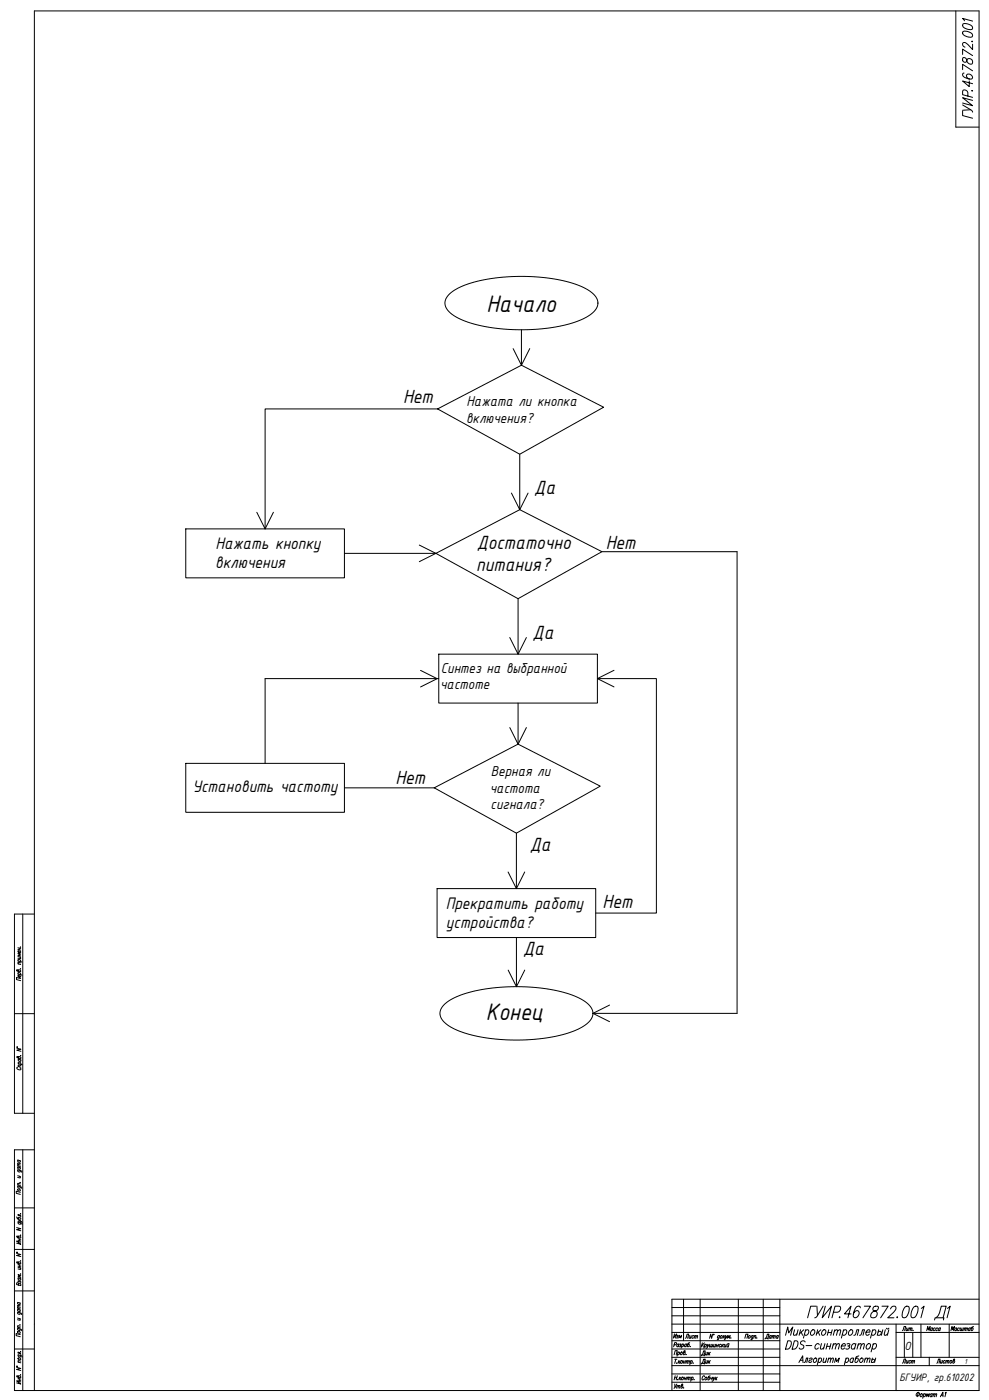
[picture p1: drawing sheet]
<svg xmlns="http://www.w3.org/2000/svg" width="594mm" height="841mm" viewBox="0 0 594 841" stroke-linecap="round" stroke-linejoin="round" font-family="sans-serif">
<g fill="none" stroke="#000" stroke-width=".6">
<path d="M574 7v69h14M308 209l5 10 5-10M307 296l5 10 5-10M154 308l5 10 5-10M252 327l10 5-10 5M306 383l5 10 5-10M253 403l10 5-10 5M369 403l-10 5 10 5M306 437l5 10 5-10M305 524l5 10 5-10M14 549v120M21 549h-12v120h12"/>
<path d="M305 583l5 10 5-10M9 609h12M366 604l-10 5 10 5M14 691v144M21 691h-12v144h579v-828h-567v828M9 726h12M9 751h12M9 775h12M411 780v25M421 780v55M444 780v55M458 780v55"/>
<path d="M468 780v55M468 795h120M538 795v40M553 795v20M570 795v20M588 780h-184v55M9 810h12M538 800h50M538 815h50M558 815v5M468 820h120"/>
</g>
<g fill="none" stroke="#000" stroke-width=".6">
<path d="M11 579h1M11 577l2 1M11 575h1M11 569l1 1M11 570l1 1M11 577a.7 .7 0 0 1 1 0 .7 .7 0 0 1 0 1M12 570v1M12 575v1h-1M12 571v1a.7 .7 0 0 1-1 0 .7 .7 0 0 1 0-1v1M12 569h.1M12 578h-1v1M12 573h-1l1 1h-1h1"/>
<path d="M11 583a.7 .7 0 0 1 1 0 .7 .7 0 0 1 0 1l-2-1 1 1M11 585l2 1M11 585a.8 .8 0 0 1 1-1 .8 .8 0 0 1 0 1M12 586v1a.7 .7 0 0 1-1 0 .7 .7 0 0 1 0-1v1M12 582h.1M12 588l-2-1v1l2 1M10 630h3l-3 1 3 1M10 629h.1M11 635a.7 .7 0 0 1 1 0 .7 .7 0 0 1 0 1l-2-1 1 1M11 639l2 1M11 636l2 1M11 639a.7 .7 0 0 1 1-1 .7 .7 0 0 1 0 1"/>
<path d="M11 636v1l1 1 1-1h-1M12 634h.1M11 641h-1v1a1.2 1.2 0 0 0 2 1 1.2 1.2 0 0 0 1-1l-1-1M11 641h2M13 640h-2v1M11 697h1M11 697l1 1v-1M12 700h-1M12 699h-1v1M11 712l2 1v1M11 703h2v1M11 712h1"/>
<path d="M11 706l1 1M11 701h1M11 700l1 1M11 714l1 1a.8 .8 0 0 1-1 0 .8 .8 0 0 1 0-1zM11 713a.7 .7 0 0 0 0 1 .7 .7 0 0 0 1-1M11 703a.7 .7 0 0 0 0 1 .7 .7 0 0 0 1-1M11 701v1h1v-1M12 707v1l-1-1M12 710h.1M12 716h-2v1l2 1M12 711h-1v1M10 737l2 1-2 1h2"/>
<path d="M10 731l1 1h1a.7 .7 0 0 0 0-1 .7 .7 0 0 0-1 1M11 734l2 1v1M11 733l1 1h-1M11 734a.7 .7 0 0 0 0 1 .7 .7 0 0 0 1 0v-1M12 729h.1M12 734h1M12 730h-1l1 1M10 753l2 1h-2l2 1M10 752v1zM11 759a.7 .7 0 0 1 1-1 .7 .7 0 0 1 0 1h-2v-1l1 1M11 743a.7 .7 0 0 1 1 0 .7 .7 0 0 1 0 1l-2-1h1M11 760h1"/>
<path d="M11 744l1 1M11 745l1 1M12 744v1M12 760v1M12 757h.1M12 742h.1M12 746h-2l2 1h-2M11 768h1M11 761l1 1M11 761h1M11 771h-1v1h2v-1l-1 1M11 768l1 1v-1"/>
<path d="M12 770v1M12 770l-1-1v1M12 762v1l-1-1M12 765h.1M12 766h-1l1 1h-1h1M11 798l2 1M11 788l2 1v1M11 797l1 1M11 792h1M11 787h1M11 786h1M11 782l1 1"/>
<path d="M11 800h1a.8 .8 0 0 1-1 1 .8 .8 0 0 1 0-1zM11 798a.7 .7 0 0 0 0 1 .7 .7 0 0 0 1 0v-1M11 788a.7 .7 0 0 0 0 1 .7 .7 0 0 0 1 0M11 787v1h1v-1M11 782v1v1l1-1M12 792v1h-1M12 796h.1M12 797l-1-1v1M12 785h-1v1M12 785l-1-1v1M11 814l2 1M11 818l1 1"/>
<path d="M11 816h1a.8 .8 0 0 1-1 1 .8 .8 0 0 1 0-1zM11 814a.7 .7 0 0 0 0 1 .7 .7 0 0 0 1-1M12 802l-2-1v1l2 1M12 812h.1M12 818l-1-1v1M12 813l-1-1v1l1 1M405 814l1-3h1l-1 3M405 808h1v-1h-1v2M405 817h2M406 817l-1 2M407 819h.1M407 813l1-1a.8 .8 0 0 1 0 1 .8 .8 0 0 1-1 1"/>
<path d="M407 812v3M408 817l-1 2M408 808l-1-1v1v1M408 807l-1 2M408 818v1M408 807h1l-1 1M409 817l-2 2M409 808v1h-1M409 813v-1a.8 .8 0 0 1 1 1 .8 .8 0 0 1-1 1zM409 818v-1a.7 .7 0 0 1 1 1 .7 .7 0 0 1-1 1zM410 808v-1a.8 .8 0 0 1 1 1 1.1 1.1 0 0 1-2 1M410 807l-1 3"/>
<path d="M411 818h1M411 817l-1 2M411 812a.7 .7 0 0 1 1 1 1 1 0 0 1-2 0l1-1v-1v2M412 817l-1 2M412 814h.1M412 808v-1l-1 1v1h1M412 818l1-1v2M412 807v2M413 817l-1 2M413 818l1-1v2M414 807h-1v2a.7 .7 0 0 0 1-1 .7 .7 0 0 0-1-1v1M415 809h.1"/>
<path d="M415 818v-1a.8 .8 0 0 1 1 1 .8 .8 0 0 1-1 1M415 817l-1 3M416 819h.1M422 807l-1 2M422 808v1M423 807l-2 1M423 808h1a.7 .7 0 0 1 0 1 .7 .7 0 0 1-1 0M423 808v2M425 808v1l1-1M426 808v1h1M427 808v1h1M428 801l-1 3v-3l-1 3"/>
<path d="M428 808v1M429 802h.1M429 808v1h1M430 808l-1 1M430 808h1M431 808l-1 1M432 808l-1 1M432 803a.7 .7 0 0 0-1 0 .7 .7 0 0 0 1 1M432 802v3h-1M433 803v-1a.8 .8 0 0 1 1 1 .8 .8 0 0 1-1 1zM433 808a.9 .9 0 0 0-1 0 .9 .9 0 0 0 0 1h1M434 808l-1 1"/>
<path d="M434 808v1M435 802l-1 2M435 808l-2 1M435 803v1M435 808v1h1M436 802l-2 1M436 802v2l1-2M436 804l-1 1M436 808v1M437 804v-2l1 2 1-2-1 2M437 808v1h1M437 807h1"/>
<path d="M438 808l-1 1M439 804h.1M447 804l1-3h1v3M450 803v-1a.8 .8 0 0 1 1 1 1.1 1.1 0 0 1-2 1zM452 803a.7 .7 0 0 0-1 0 .7 .7 0 0 0 1 1M452 802v3h-1M453 803l1-1v2M453 802v2M455 804h.1M10 821l2 1-2 1h2M10 821h.1M11 827a.7 .7 0 0 1 1-1 1 1 0 0 1 0 2l-2-1h1"/>
<path d="M11 828h1M11 829h1M12 828v1M12 826h.1M12 830h-2l2 1h-2M405 828h2M405 831v2M406 826l-1 3M407 831l-2 3M407 833l1-1-1 2M407 832l-1 2M407 826l-1 3"/>
<path d="M407 829h.1M408 833v-1v2M408 827v2M408 828l1 1M409 827l-1 1M410 828v-1a.8 .8 0 0 1 0 1 .8 .8 0 0 1-1 1zM410 832a.7 .7 0 0 1 0 1 .7 .7 0 0 1-1 0v-1l1-1-1 2M411 834h.1M411 828h1M411 827v2M412 827v2M413 828l1-1-1 2"/>
<path d="M413 827v2M414 828l1-1-1 2M415 828l1-1a.7 .7 0 0 1 0 1 .7 .7 0 0 1-1 1M416 827l-1 3M417 829h.1M423 827v-1l-1 1a1.2 1.2 0 0 0 0 1 1.2 1.2 0 0 0 0 1l1-1M424 828v-1a.7 .7 0 0 1 1 1 1.1 1.1 0 0 1-2 1zM427 826l-1 1-1 2a.7 .7 0 0 0 1-1 .7 .7 0 0 0 0-1l-1 1M427 827v1h1M428 827v2M428 827l1 2 1-2M429 829l-1 1"/>
<path d="M430 827v2M430 828l1 1M431 827l-1 2M552 836l-1 3M553 838l1-1a.8 .8 0 0 1 0 1 .8 .8 0 0 1-1 1zM555 838v-1a.8 .8 0 0 1 1 1 .8 .8 0 0 1-1 1M555 837l-1 3M556 839l1-2v2l1-2v2M560 838l-1-1v1v1h1M560 837v2M561 838l1-1-1 2M561 837l-1 2"/>
<path d="M562 838l1-1-1 2M565 839l1-3v3M565 838h1M568 837v-1v3"/>
<circle cx="551" cy="838" r="1.1"/>
</g>
<path d="M404 815h64M404 810h64M543 801v14M548 801v14M404 820h64M404 830h64M404 825h64" fill="none" stroke="#000" stroke-width=".6"/>
<!-- layer: 0 -->
<circle cx="538" cy="835" r=".3" fill="#000"/>
<g fill="none" stroke="#000" stroke-width=".6">
<path d="M270 177a59 59 0 0 1 34-11h15l16 2a37 37 0 0 1 23 11 8 8 0 0 1-4 11 88 88 0 0 1-48 8l-14-2a37 37 0 0 1-24-11 7 7 0 0 1 2-8zM313 198v21M263 246l50-27 50 26-51 28zM263 246h-104v72M312 273v33M112 318h95v29h-95zM207 332h55M262 332l50-26 50 25-51 29zM362 331h81v278h-87M311 360v33M264 393h95v29h-95zM264 408h-105v51"/>
<path d="M359 408h35v141h-36M311 422v25M112 459h95v29h-95zM207 473h54M261 473l50-26 50 25-51 29zM310 501v33M263 534h95v29h-95zM310 563v30M267 604a59 59 0 0 1 34-11h15l16 2a37 37 0 0 1 23 10 8 8 0 0 1-4 11 88 88 0 0 1-46 9l-17-2a35 35 0 0 1-23-11 7 7 0 0 1 2-8zM404 790h64M404 785h64M404 795h64"/>
<path d="M477 799v3h1l1-1M479 799v3M481 799l-1 3M483 799l-3 2M484 800l1-1a1.5 1.5 0 0 1 1 2 1.5 1.5 0 0 1-3 0M484 799l-1 5M487 800l1-1a1.5 1.5 0 0 1 1 2 1.5 1.5 0 0 1-2 0zM491 799l-1 3M493 799l-2 2M494 800l1-1a1.5 1.5 0 0 1 1 2 1.5 1.5 0 0 1-2 0zM498 799l-1 3M500 799l-1 3"/>
<path d="M501 800l1-1h1l-1 3M501 799v3M503 800l1-1h1l-1 3M507 800v-1a1.5 1.5 0 0 1 1 2 1.5 1.5 0 0 1-2 0M507 799l-2 5M510 800l1-1a1.5 1.5 0 0 1 1 2 1.5 1.5 0 0 1-2 0zM524 800l1-1a1.5 1.5 0 0 1 1 2 1.5 1.5 0 0 1-2 0M524 799l-1 5M528 799l-1 3M530 799l-1 3M532 799l-1 3h1l1-1M534 799l-1 3"/>
<path d="M404 805h64M404 800h64M472 802l1-5 1 4 2-4-1 5M473 805h2a3 3 0 0 1 0 4 3 3 0 0 1-3 1zM477 805h2a3 3 0 0 1 0 4 3 3 0 0 1-3 1zM480 818l2-4v4M481 817h1M481 800l1 2M483 818h1v-2h1v2M484 806a1.4 1.4 0 0 0-2 0 1.4 1.4 0 0 0-1 2h1a1.5 1.5 0 0 1 0 2 1.5 1.5 0 0 1-2 0M484 808h4M486 816h2v1l-2 1h1"/>
<path d="M489 816h1a1.2 1.2 0 0 1 0 2 1.2 1.2 0 0 1-1 0zM492 800v2M492 816h1a1.2 1.2 0 0 1 0 2 1.2 1.2 0 0 1-2 0M492 816l-1 4M492 808a1.7 1.7 0 0 0-2 0 1.7 1.7 0 0 0 0 2h1h1M493 807v3h1h1M495 816l-1 2h1h1M496 807l-1 3M497 816l-1 2M497 809h2M497 807l-1 3M497 800h2"/>
<path d="M498 817l1-1v2M498 816l-1 2M499 817l2-1-1 2M499 807l-1 3M500 808l2-1v3M501 807l-1 3M501 818l1-2 1 2 1-2-1 2M502 808l2-1v3M505 809h3v-1a1.6 1.6 0 0 0-3 0 1.6 1.6 0 0 0 1 2h1M508 816h1a1.2 1.2 0 0 1 1 2 1.2 1.2 0 0 1-2 0M508 816l-1 4M509 807h1v1l-1 1"/>
<path d="M510 809v1h-2M513 816a1.1 1.1 0 0 0-2 1 1.1 1.1 0 0 0 1 1M513 816l-1 2M513 802h1l1-3h1l-1 3M514 808a1.6 1.6 0 0 0-2 0 1.6 1.6 0 0 0-1 2h2M514 807l-1 3M515 808l2-1v3M516 807l-1 3M516 814l-2 1v3a1.3 1.3 0 0 0 1 0 1.3 1.3 0 0 0 0-2h-1M516 802h1l1-3h1l-1 3M517 816h1a1.2 1.2 0 0 1 0 2 1.2 1.2 0 0 1-2 0zM517 808l2-1v3"/>
<path d="M520 817l1-1v2M520 816l-1 2M520 800h3v-1a1.6 1.6 0 0 0-3 1 1.6 1.6 0 0 0 1 2l1-1M521 808l1-1a1.5 1.5 0 0 1 1 2 1.6 1.6 0 0 1-3 1zM521 817l2-1-1 2M524 817a.8 .8 0 0 1 1 0 .8 .8 0 0 1 0 1h-2M524 816l-1 2M524 808l1-1a1.5 1.5 0 0 1 1 2 1.5 1.5 0 0 1-2 1M525 807l-2 5M526 816l-1 2M527 800h1a1.1 1.1 0 0 1 1 0 1.1 1.1 0 0 1 0 2h-1h-1"/>
</g>
<g font-size="15.5">
<text x="292" y="188">Начало</text>
<text x="292" y="612">Конец</text>
</g>
<text font-size="12.8" x="484" y="794">ГУИР.467872.001 Д1</text>
<g font-size="12.4">
<text x="242" y="242">Нет</text>
<text x="321" y="297">Да</text>
<text x="286" y="330">Достаточно</text>
<text x="364" y="330">Нет</text>
<text x="286" y="343">питания?</text>
<text x="320" y="384">Да</text>
<text x="238" y="471">Нет</text>
<text x="318" y="511">Да</text>
<text x="362" y="545">Нет</text>
<text x="314" y="574">Да</text>
</g>
<g font-size="10.8">
<text x="129" y="330">Нажать кнопку</text>
<text x="129" y="341">включения</text>
<text x="116" y="476">Установить частоту</text>
<text x="268" y="546">Прекратить работу</text>
<text x="268" y="557">устройства?</text>
</g>
<text font-size="10.1" x="585" y="72" transform="rotate(-90 585 72)">ГУИР.467872.001</text>
<g font-size="9.3">
<text x="280" y="244">Нажата ли кнопка</text>
<text x="280" y="254">включения?</text>
<text x="265" y="404">Синтез на выбранной</text>
<text x="264" y="414">частоте</text>
<text x="295" y="466">Верная ли</text>
<text x="294" y="476">частота</text>
<text x="295" y="486">сигнала?</text>
</g>
<text font-size="7.7" x="543" y="811">О</text>
<text font-size="7" x="540" y="830">БГУИР, гр.610202</text>
<text font-size="6.6" x="458" y="806">Дата</text>
<g font-size="6.2">
<text x="420" y="816">Дик</text>
<text x="420" y="821">Дик</text>
</g>
<g font-size="5.7">
<text x="541" y="800">Лит.</text>
<text x="555" y="800">Масса</text>
<text x="570" y="800">Масштаб</text>
<text x="403" y="805">Изм</text>
<text x="411" y="805">Лист</text>
<text x="541" y="820">Лист</text>
<text x="562" y="820">Листов</text>
</g>
<text font-size="4.6" x="579" y="819">1</text>
</svg>
